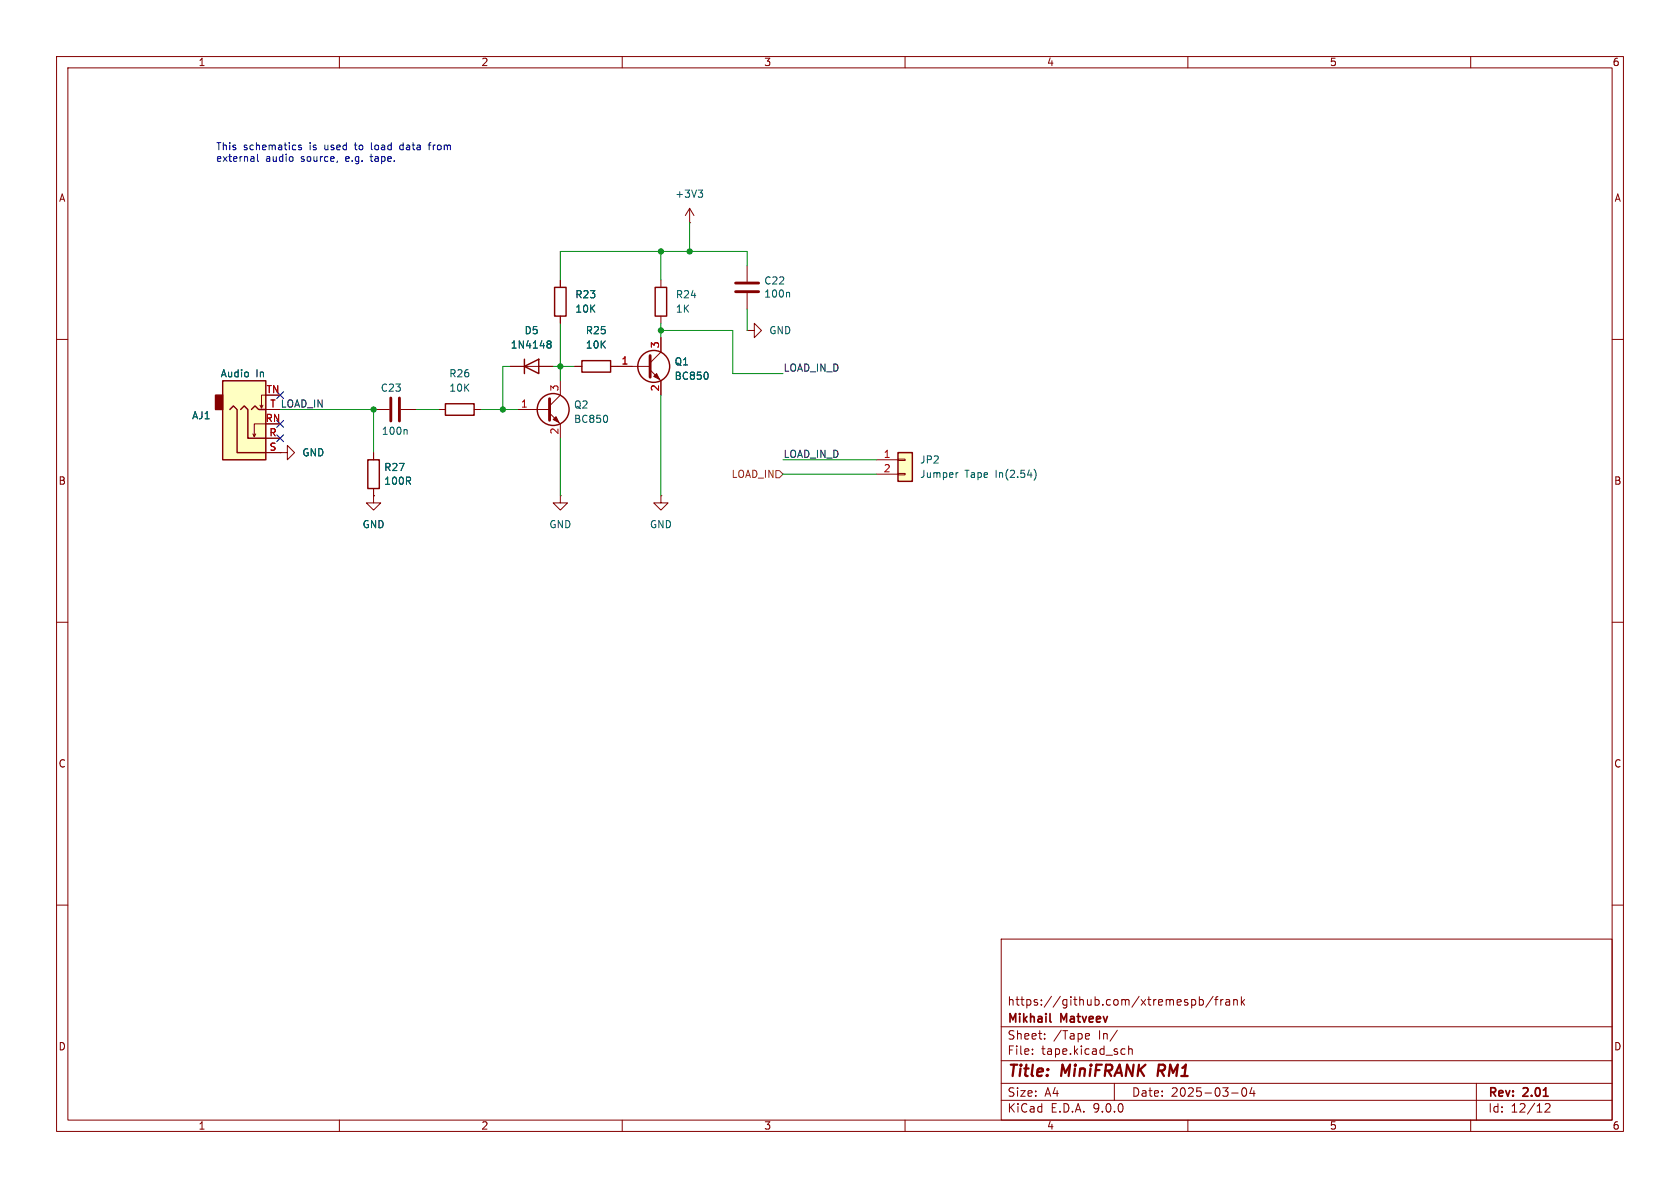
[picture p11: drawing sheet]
<svg xmlns="http://www.w3.org/2000/svg" width="297mm" height="210mm" viewBox="0 0 297 210" stroke-linecap="round" stroke-linejoin="round" font-family="sans-serif">
<g fill="none" stroke="#840000" stroke-width=".18">
<path d="M10 10h277v190h-277zM12 12h273v186h-273zM60 10v2M110 10v2M160 10v2M210 10v2M260 10v2M116.8 49.5v1.3M116.8 55.9v1.3M10 60h2M91.4 72.4h5.8M97.2 73l1.9 1.9v2.6"/>
<path d="M99.1 67.3v2.6l-1.9 1.9M101.6 64.8h1.3M107.9 64.8h1.3M285 60h2M99.1 87.6v1.3h1.2l-1.2 1.3-1.3-1.3h1.3M99.1 87.6h.1M10 110h2M285 110h2M10 160h2M177 166h108v32h-108zM210.7 176.8l.4-.1 .3 .3v.4l-.2 .2h-.5M212 176.8l.5-.1 .2 .3v.4l-.1 .2h-.6"/>
<path d="M212 176.2v1.5M214.5 176.1l-1.3 2M214.7 176.7h.6M215.3 176.2l-.3 .2v1.3M215.8 176.7v1M216.2 176.7l-.2 .1-.2 .2M216.7 176.8h.6l.1 .9M217.4 177.1h-.5a.29 .29 0 0 0-.2 .3 .29 .29 0 0 0 .2 .3l.5-.1M218.1 176.8l.2-.1 .4 .1v.9M218.1 176.7v1M219.5 176.2v1.5M219.6 177.1l.4 .6"/>
<path d="M220 176.7l-.5 .6M285 160h2M60 198v2M110 198v2M160 198v2M177 194.5h108M177 191.5h108M177 187.5h108M177 181.5h108M182.5 186.3v.1M182.5 185.5v.1M184.7 183.6v.1"/>
<path d="M184.7 182.8v.1M192.1 182.7l.4 .1 .1 .3-.7 .1M192.5 183.6l-.4 .1M197 191.5v3M197.5 182.1l-1.3 2M198.5 185.4l.4 .1M198.9 186.3l-.4 .1M199.5 185.5l.2-.1 .4 .1 .1 .9M199.5 184.9v1.5M210 198v2M217.7 193.2h1.2M219.7 192.4l.2-.1a.81 .81 0 0 1 .6 .6 .81 .81 0 0 1-.3 .8l-.2 .1a.81 .81 0 0 1-.3-1.4z"/>
<path d="M221.3 192.2l-.3 1.1h.9M221.7 192.8v1M260 198v2M261 191.5v6.5M273.2 195.2l.5-.1 .3 .1v.3l-.9 1.1h.9"/>
</g>
<path d="M204.9 188.2l-.3 2" fill="none" stroke="#840000" stroke-width=".4"/>
<path d="M185.6 180.5l.2 .2" fill="none" stroke="#840000" stroke-width=".3"/>
<g fill="none" stroke="#840000" stroke-width=".25">
<path d="M115.8 50.8h2.1v5.1h-2.1zM102.9 63.8h5v2h-5z"/>
<circle cx="97.8" cy="72.4" r="2.82"/>
</g>
<path d="M97.2 70.5v3.8" fill="none" stroke="#840000" stroke-width=".51"/>
<path d="M97.8 74.2l.5-.5 .5 1z" fill="#840000" stroke="#840000" stroke-width=".18"/>
<path d="M107.3 73.5l.1 .4-.1 .7" fill="none" stroke="#006464" stroke-width=".18"/>
<path d="M158.7 80h2.6v5.1h-2.6z" fill="#ffffc2"/>
<g fill="none" stroke="#840000" stroke-width=".25">
<path d="M98 50.8h2.1v5.1h-2.1zM78.7 71.4h5.1v2h-5.1zM92.7 64.8l2.5-1.3v2.5zM92.7 63.5v2.5M65 81.3h2.1v5.1h-2.1zM158.7 80h2.6v5.1h-2.6z"/>
<circle cx="115.6" cy="64.8" r="2.82"/>
</g>
<g fill="none" stroke="#840000" stroke-width=".18">
<path d="M121.9 39.4h.1M121.9 36.8l-.7 1.3M121.9 36.8l.8 1.3M121.9 36.8v2.6M99.1 49.5v1.3M99.1 55.9v1.3M116.8 59.7v2.5l-1.9 1.9M132.1 58.4h1.2v-1.2l1.3 1.2-1.3 1.3v-1.3M132.1 58.4h.1M132.1 47v2.8M132.1 51.8v2.8M66 72.4h2.8"/>
<path d="M70.9 72.4h2.8M77.5 72.4h1.2M83.8 72.4h1.3M90.2 64.8h7.6M109.2 64.8h5.7M114.9 65.4l1.9 1.9v2.6M49.5 80h1.3v-1.3l1.3 1.3-1.3 1.3v-1.3M49.5 80h.1M66 87.6v1.3h1.3l-1.3 1.3-1.2-1.3h1.2M66 87.6h.1M66 80v1.3M66 86.4v1.2"/>
<path d="M116.8 87.6v1.3h1.3l-1.3 1.3-1.2-1.3h1.2M116.8 87.6h.1M154.9 81.3h3.8M154.9 83.8h3.8M158.7 81.2h1.3v.2h-1.3zM158.7 83.7h1.3v.2h-1.3z"/>
</g>
<path d="M123.4 33.6h.8l-.4 .5M124 34.1l.2 .2v.3l-.2 .3M139.4 51.7l.2 .2v.6M71.8 75.9l.2 .2v.7M96.8 60.8h.1M96.8 60.3h.4l.2 .1v.2l-.2 .2M96.9 60.8h.3M96.9 60.8l-.1 .1M97.2 60.8l.2 .3v.3l-.2 .1h-.4M125.1 65.9l.1 .4-.1 .6M169.4 83.6l-.3 .1M182.8 82.9a1.46 1.46 0 0 1 0 2" fill="none" stroke="#006464" stroke-width=".18"/>
<path d="M130 50h4.1M130 51.6h4.1M69.1 70.4v4M70.6 70.4v4M114.9 62.9v3.8" fill="none" stroke="#840000" stroke-width=".51"/>
<path d="M115.6 66.5l.5-.5 .5 1.1z" fill="#840000" stroke="#840000" stroke-width=".18"/>
<path d="M39.4 67.3h7.6v14h-7.6z" fill="#ffffc2"/>
<path d="M38.1 69.9h1.3v2.5h-1.3z" fill="#840000" stroke="#840000" stroke-width=".25"/>
<path d="M39.4 67.3h7.6v14h-7.6zM40.6 72.4l.7-.6 .6 .6v7.6h5.1M42.5 72.4l.7-.6 .6 .6v5.1h3.2M44.4 72.4l.7-.6 .6 .6h1.3" fill="none" stroke="#840000" stroke-width=".25"/>
<g fill="none" stroke="#840000" stroke-width=".18">
<path d="M99.1 49.5v1.3M99.1 55.9v1.3M116.8 59.7v2.5M45.2 76.7l-.2 .5M46.5 71.6l-.3 .5M47 74.9h-2v2.3l-.3-.5M47 69.9h-.8v2.2l-.2-.5M47 77.5h2.5M47 72.4h2.5M90.2 64.8h2.5M95.2 64.8h2.6M101.6 64.8h1.3"/>
<path d="M107.9 64.8h3.9M116.8 67.3v2.6M47 80h2.5M49.5 80h.1M66 87.6h.1M66 80v1.3M66 86.4v1.2"/>
</g>
<path d="M137.2 83.2h.6l.6 .6-.6 .7h-.6z" fill="none" stroke="#725600" stroke-width=".18"/>
<g fill="none" stroke="#009600" stroke-width=".18">
<path d="M121.9 39.4v5.1M99.1 57.2v10.1M116.8 58.4h12.7v7.6h8.9M116.8 44.5v5M116.8 57.2v2.5M132.1 47v-2.5h-33v5M132.1 54.6v3.8M49.5 72.4h16.5v7.6M73.7 72.4h3.8M85.1 72.4h6.3M90.2 64.8h-1.3v7.6M97.8 64.8h3.8"/>
<path d="M99.1 77.5v10.1M116.8 69.9v17.7M138.4 81.3h16.5M138.4 83.8h16.5"/>
</g>
<path d="M48.9 69.2l1.2 1.3M48.9 74.3l1.2 1.2M48.9 76.9l1.2 1.2M50.1 69.2l-1.2 1.3M50.1 74.3l-1.2 1.2M50.1 76.9l-1.2 1.2" fill="none" stroke="#000084" stroke-width=".18"/>
<path d="M44.9 27.7v.8M44.9 28.5h-.1M44.9 28h-.1M45.5 27.3v1l.2 .2M53.3 25.7l-.3-.1-.2 .2v.2l.5 .1v.3h-.5M59.7 28.5l-.2 .2M65.7 25.2v1.1l.1 .2M71.2 25.6l-.4 .1-.1 .2v.5l.5 .1M75.7 25.6h.5M76.2 25.2l-.3 .2v1.1" fill="none" stroke="#0000c2" stroke-width=".18"/>
<path d="M96.8 60.8h.1M96.8 60.3h.4l.2 .1v.2l-.2 .2M96.9 60.8h.3M96.9 60.8l-.1 .1M97.2 60.8l.2 .3v.3l-.2 .1h-.4M125.1 65.9l.1 .4-.1 .6" fill="none" stroke="#006464" stroke-width=".18"/>
<g fill="#009600" stroke="#009600" stroke-width=".18">
<circle cx="66" cy="72.4" r=".46"/>
<circle cx="88.9" cy="72.4" r=".46"/>
<circle cx="99.1" cy="64.8" r=".46"/>
<circle cx="121.9" cy="44.5" r=".46"/>
<circle cx="116.8" cy="44.5" r=".46"/>
<circle cx="116.8" cy="58.4" r=".46"/>
</g>
<g font-size="2.8" fill="#840000">
<text x="178" y="190.9">Title:</text>
<text x="187.7" y="190.9">MiniFRANK</text>
<text x="205.5" y="190.9">RM1</text>
</g>
<g font-size="2.1" fill="#840000">
<text x="178" y="178">https://github.com/xtremespb/frank</text>
<text x="178" y="184">Sheet:</text>
<text x="178" y="181.2">Mikhail</text>
<text x="186.2" y="184">/Tape</text>
<text x="187.6" y="181.2">Matveev</text>
<text x="194.2" y="184">In/</text>
<text x="178" y="186.7">File:</text>
<text x="184.1" y="186.7">tape.kicad_sch</text>
<text x="178" y="196.9">KiCad</text>
<text x="178" y="194.1">Size:</text>
<text x="184.7" y="194.1">A4</text>
<text x="185.7" y="196.9">E.D.A.</text>
<text x="193.3" y="196.9">9.0.0</text>
<text x="200" y="194.1">Date:</text>
<text x="207" y="194.1">2025-03-04</text>
<text x="263" y="194.3">Rev:</text>
<text x="263" y="196.9">Id:</text>
<text x="267.1" y="196.9">12/12</text>
<text x="269.4" y="194.3">2.01</text>
</g>
<g font-size="1.8" fill="#840000">
<text x="35" y="11.9">1</text>
<text x="85" y="11.9">2</text>
<text x="135" y="11.9">3</text>
<text x="185" y="11.9">4</text>
<text x="235" y="11.9">5</text>
<text x="285" y="11.9">6</text>
<text x="10.3" y="35.9">A</text>
<text x="285.3" y="35.9">A</text>
<text x="10.3" y="85.9">B</text>
<text x="285.3" y="85.9">B</text>
<text x="10.3" y="135.9">C</text>
<text x="285.3" y="135.9">C</text>
<text x="10.3" y="185.9">D</text>
<text x="285.3" y="185.9">D</text>
<text x="35" y="199.9">1</text>
<text x="85" y="199.9">2</text>
<text x="135" y="199.9">3</text>
<text x="185" y="199.9">4</text>
<text x="235" y="199.9">5</text>
<text x="285" y="199.9">6</text>
</g>
<g font-size="1.8" fill="#0000c2">
<text x="38.1" y="26.8">This</text>
<text x="38.1" y="28.8">external</text>
<text x="43" y="26.8">schematics</text>
<text x="47" y="28.8">audio</text>
<text x="53.3" y="28.8">source,</text>
<text x="54.8" y="26.8">is</text>
<text x="57.6" y="26.8">used</text>
<text x="61.4" y="28.8">e.g.</text>
<text x="63.2" y="26.8">to</text>
<text x="66" y="28.8">tape.</text>
<text x="66.3" y="26.8">load</text>
<text x="71.6" y="26.8">data</text>
<text x="76.9" y="26.8">from</text>
</g>
<g font-size="1.8" fill="#006464">
<text x="119.3" y="35.2">+3V3</text>
<text x="101.6" y="52.9">R23</text>
<text x="119.4" y="52.9">R24</text>
<text x="135" y="52.8">100n</text>
<text x="135" y="50.5">C22</text>
<text x="92.6" y="59.3">D5</text>
<text x="101.6" y="55.5">10K</text>
<text x="103.5" y="59.3">R25</text>
<text x="119.4" y="55.5">1K</text>
<text x="135.9" y="59.3">GND</text>
<text x="90.2" y="61.8">1N4148</text>
<text x="103.5" y="61.8">10K</text>
<text x="119.2" y="64.8">Q1</text>
<text x="38.9" y="66.9">Audio</text>
<text x="45.2" y="66.9">In</text>
<text x="67.2" y="69.4">C23</text>
<text x="79.3" y="66.9">R26</text>
<text x="79.3" y="69.4">10K</text>
<text x="119.2" y="67.3">BC850</text>
<text x="33.9" y="74.3">AJ1</text>
<text x="67.4" y="77.1">100n</text>
<text x="101.4" y="75">BC850</text>
<text x="101.4" y="72.4">Q2</text>
<text x="53.3" y="80.9">GND</text>
<text x="67.8" y="83.5">R27</text>
<text x="162.6" y="82.1">JP2</text>
<text x="67.8" y="85.9">100R</text>
<text x="162.6" y="84.7">Jumper</text>
<text x="170.6" y="84.7">Tape</text>
<text x="176.1" y="84.7">In(2.54)</text>
<text x="64" y="93.6">GND</text>
<text x="97" y="93.6">GND</text>
<text x="114.8" y="93.6">GND</text>
</g>
<g font-size="1.8" fill="#a90000">
<text x="109.8" y="64.5">1</text>
<text x="116.6" y="61.7" transform="rotate(-90 116.6 61.7)">3</text>
<text x="47" y="69.6">TN</text>
<text x="98.8" y="69.3" transform="rotate(-90 98.8 69.3)">3</text>
<text x="116.6" y="69.3" transform="rotate(-90 116.6 69.3)">2</text>
<text x="46.9" y="74.7">RN</text>
<text x="47.5" y="77.2">R</text>
<text x="47.7" y="72.1">T</text>
<text x="92" y="72.1">1</text>
<text x="98.8" y="76.9" transform="rotate(-90 98.8 76.9)">2</text>
<text x="47.6" y="79.8">S</text>
<text x="156.1" y="81">1</text>
<text x="156.1" y="83.6">2</text>
</g>
<g font-size="1.8" fill="#0f0f0f">
<text x="138.4" y="65.8">LOAD_IN_D</text>
<text x="47.7" y="72.1">T LOAD_IN</text>
<text x="138.4" y="81">LOAD_IN_D</text>
</g>
<text font-size="1.8" fill="#725600" x="129.2" y="84.7">LOAD_IN</text>
</svg>
